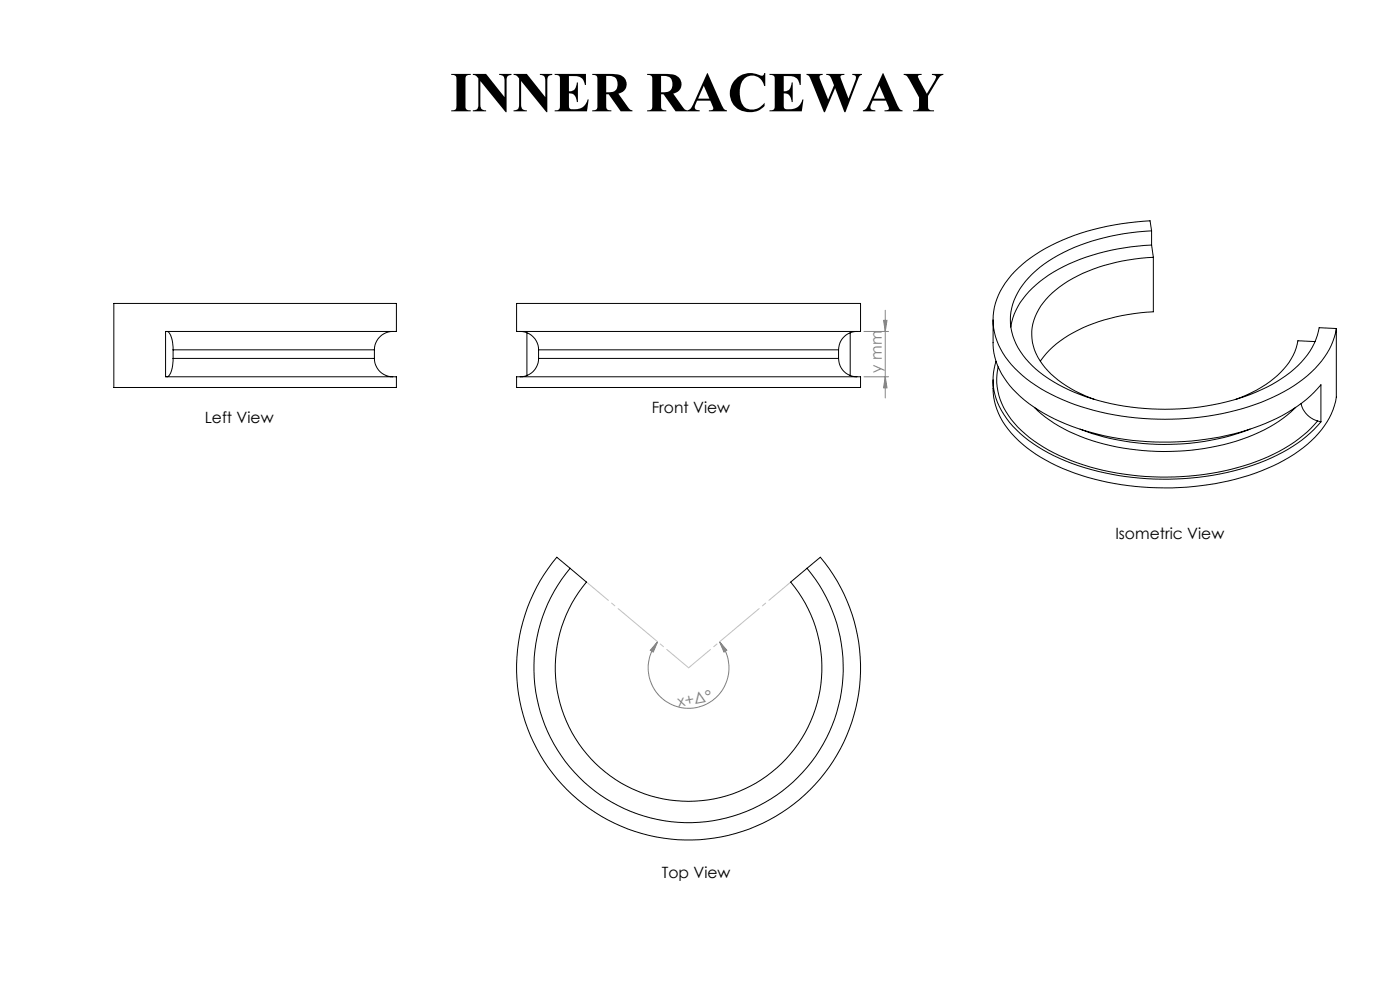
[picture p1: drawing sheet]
<svg xmlns="http://www.w3.org/2000/svg" width="420mm" height="297mm" viewBox="0 0 420 297" stroke-linecap="round" stroke-linejoin="round" font-family="sans-serif">
<path d="M259.2 99.3h7.4M265.1 96h1l-.5 3.3zM265.6 93v26.3M259.2 112.9h7.4M265.6 112.9l.5 3.3h-1zM197.3 192.4l-1.3 3-.9-.5zM197.3 192.4a12.1 12.1 0 0 0 1 16.6 12.1 12.1 0 0 0 16.6 0 12.1 12.1 0 0 0 1-16.6M215.9 192.4l2.2 2.5-.9 .5z" fill="none" stroke="#808080" stroke-width=".3"/>
<path d="M175.9 174.4l30.7 25.7M206.6 200.1l30.6-25.7" fill="none" stroke="#c0c0c0" stroke-width=".3" stroke-dasharray="15.2 1.3 1.3 1.3" stroke-dashoffset="6.7"/>
<g fill="#808080">
<path d="M215.9 192.4l2.2 2.5-.9 .5zM197.3 192.4l-1.3 3-.9-.5z"/>
<path d="M265.1 96h1l-.5 3.3zM265.6 112.9l.5 3.3h-1z"/>
</g>
<g fill="none" stroke="#000" stroke-width=".3">
<path d="M345.5 69.2l-.5-3a68.8 68.8 0 0 0-35.7 11 25 25 0 0 0-11.2 16.2 20.5 20.5 0 0 0 7.5 18.1 55.9 55.9 0 0 0 26.7 12.5 83.2 83.2 0 0 0 49.5-4.9 34.4 34.4 0 0 0 17.6-15.7l.9-2.4 .6-2.5M345.5 69.2a61.5 61.5 0 0 0-32.2 9.9 21.9 21.9 0 0 0-10.2 15.5 19.5 19.5 0 0 0 7.7 16 57.1 57.1 0 0 0 32.5 11.8 71 71 0 0 0 38.3-7.2 28.2 28.2 0 0 0 13.2-13.4l.9-3.6 5.2 .3M345.5 73.4a61.5 61.5 0 0 0-32.2 10 22 22 0 0 0-10.1 14.6M345.5 69.2v4.2M345.5 73.4l.5 3.7M346 77.1a52.6 52.6 0 0 0-28 8.8 18 18 0 0 0-8.5 14.5 17.7 17.7 0 0 0 7.9 13.5 38.9 38.9 0 0 0 10.9 5.8M346 77.1v16.3a51 51 0 0 0-29.2 9.7l-3 2.9-1.7 2.3M34.1 90.9h84.8v8.4h-69.2v13.6h69.2v3.2h-84.8zM50.1 99.3a3 3 0 0 1 1.6 2.8l.2 2.7M117.8 99.3a5.5 5.5 0 0 0-5.5 5.5M155 90.9h103.2v8.4h-103.2zM156.1 99.3a5.5 5.5 0 0 1 5.5 5.5"/>
<path d="M158.1 99.7v12.9M255.1 99.7v12.9M257.1 99.3a5.5 5.5 0 0 0-5.5 5.5M297.9 95.9v6.8a21.8 21.8 0 0 0 8.2 16.1 57.6 57.6 0 0 0 27.4 12.3 82.8 82.8 0 0 0 49.5-5.7 39.1 39.1 0 0 0 13.3-10.1v11.1M400.9 98.5v20.5a25.3 25.3 0 0 1-11.3 16.2 67.2 67.2 0 0 1-33.6 10.8 79.8 79.8 0 0 1-40.6-7.2 33.1 33.1 0 0 1-15.8-14.8 20.3 20.3 0 0 1-1.7-10.2M51.9 107.4a7.1 7.1 0 0 1-1.6 5.5h-.2M51.9 104.8h60.4M51.9 107.4h60.4M51.9 104.8v2.6M112.3 107.4a5.5 5.5 0 0 0 5.5 5.5M112.3 104.8v2.6M155 112.9h103.2v3.2h-103.2z"/>
<path d="M161.6 107.4a5.5 5.5 0 0 1-5.5 5.5M161.6 104.8h90M161.6 107.4h90M161.6 104.8v2.6M251.6 107.4a5.5 5.5 0 0 0 5.5 5.5M251.6 104.8v2.6M298.8 108.3a18.8 18.8 0 0 0 4.1 18.3 48 48 0 0 0 24.4 14.1 83.7 83.7 0 0 0 54.1-3.4 40.9 40.9 0 0 0 14.9-10.9M299.4 110a18.9 18.9 0 0 0 4.9 16.8 48.1 48.1 0 0 0 24.7 13.7 82.6 82.6 0 0 0 51.5-3.6 40.4 40.4 0 0 0 14.8-10.8M394.5 102.4l-5.1-.3a19.2 19.2 0 0 1-8.5 12.3 41.6 41.6 0 0 1-10.2 5.3M310.3 122.1a47.2 47.2 0 0 0 24.7 11.8 71.8 71.8 0 0 0 44.3-5.1 36.1 36.1 0 0 0 9.4-6.7M324 128.6a73.1 73.1 0 0 0 51 0M390.3 120.9a6.8 6.8 0 0 0 5 5.2"/>
<path d="M395.3 126.1l1 .3M171 170.3a46.4 46.4 0 0 0 3.7 63.6 46.4 46.4 0 0 0 63.7 0 46.4 46.4 0 0 0 3.7-63.6M171 170.3l-4-3.3a51.6 51.6 0 0 0 4.2 70.7 51.6 51.6 0 0 0 70.8 0 51.6 51.6 0 0 0 4.1-70.7l-4 3.3M171 170.3l4.9 4.1a40 40 0 0 0 3.2 54.9 40 40 0 0 0 54.9 0 40 40 0 0 0 3.2-54.9l4.9-4.1"/>
</g>
<text font-size="16.9" x="135" y="33.4">INNER RACEWAY</text>
<g font-size="4.7" fill="#808080">
<text x="264.6" y="111.7" transform="rotate(-90 264.6 111.7)">y mm</text>
<text x="203.6" y="212" transform="rotate(-11 203.6 212)">x+Δ°</text>
</g>
<g font-size="4.7">
<text x="195.5" y="123.8">Front View</text>
<text x="61.4" y="126.9">Left View</text>
<text x="334.6" y="161.5">Isometric View</text>
<text x="198.5" y="263.3">Top View</text>
</g>
</svg>
